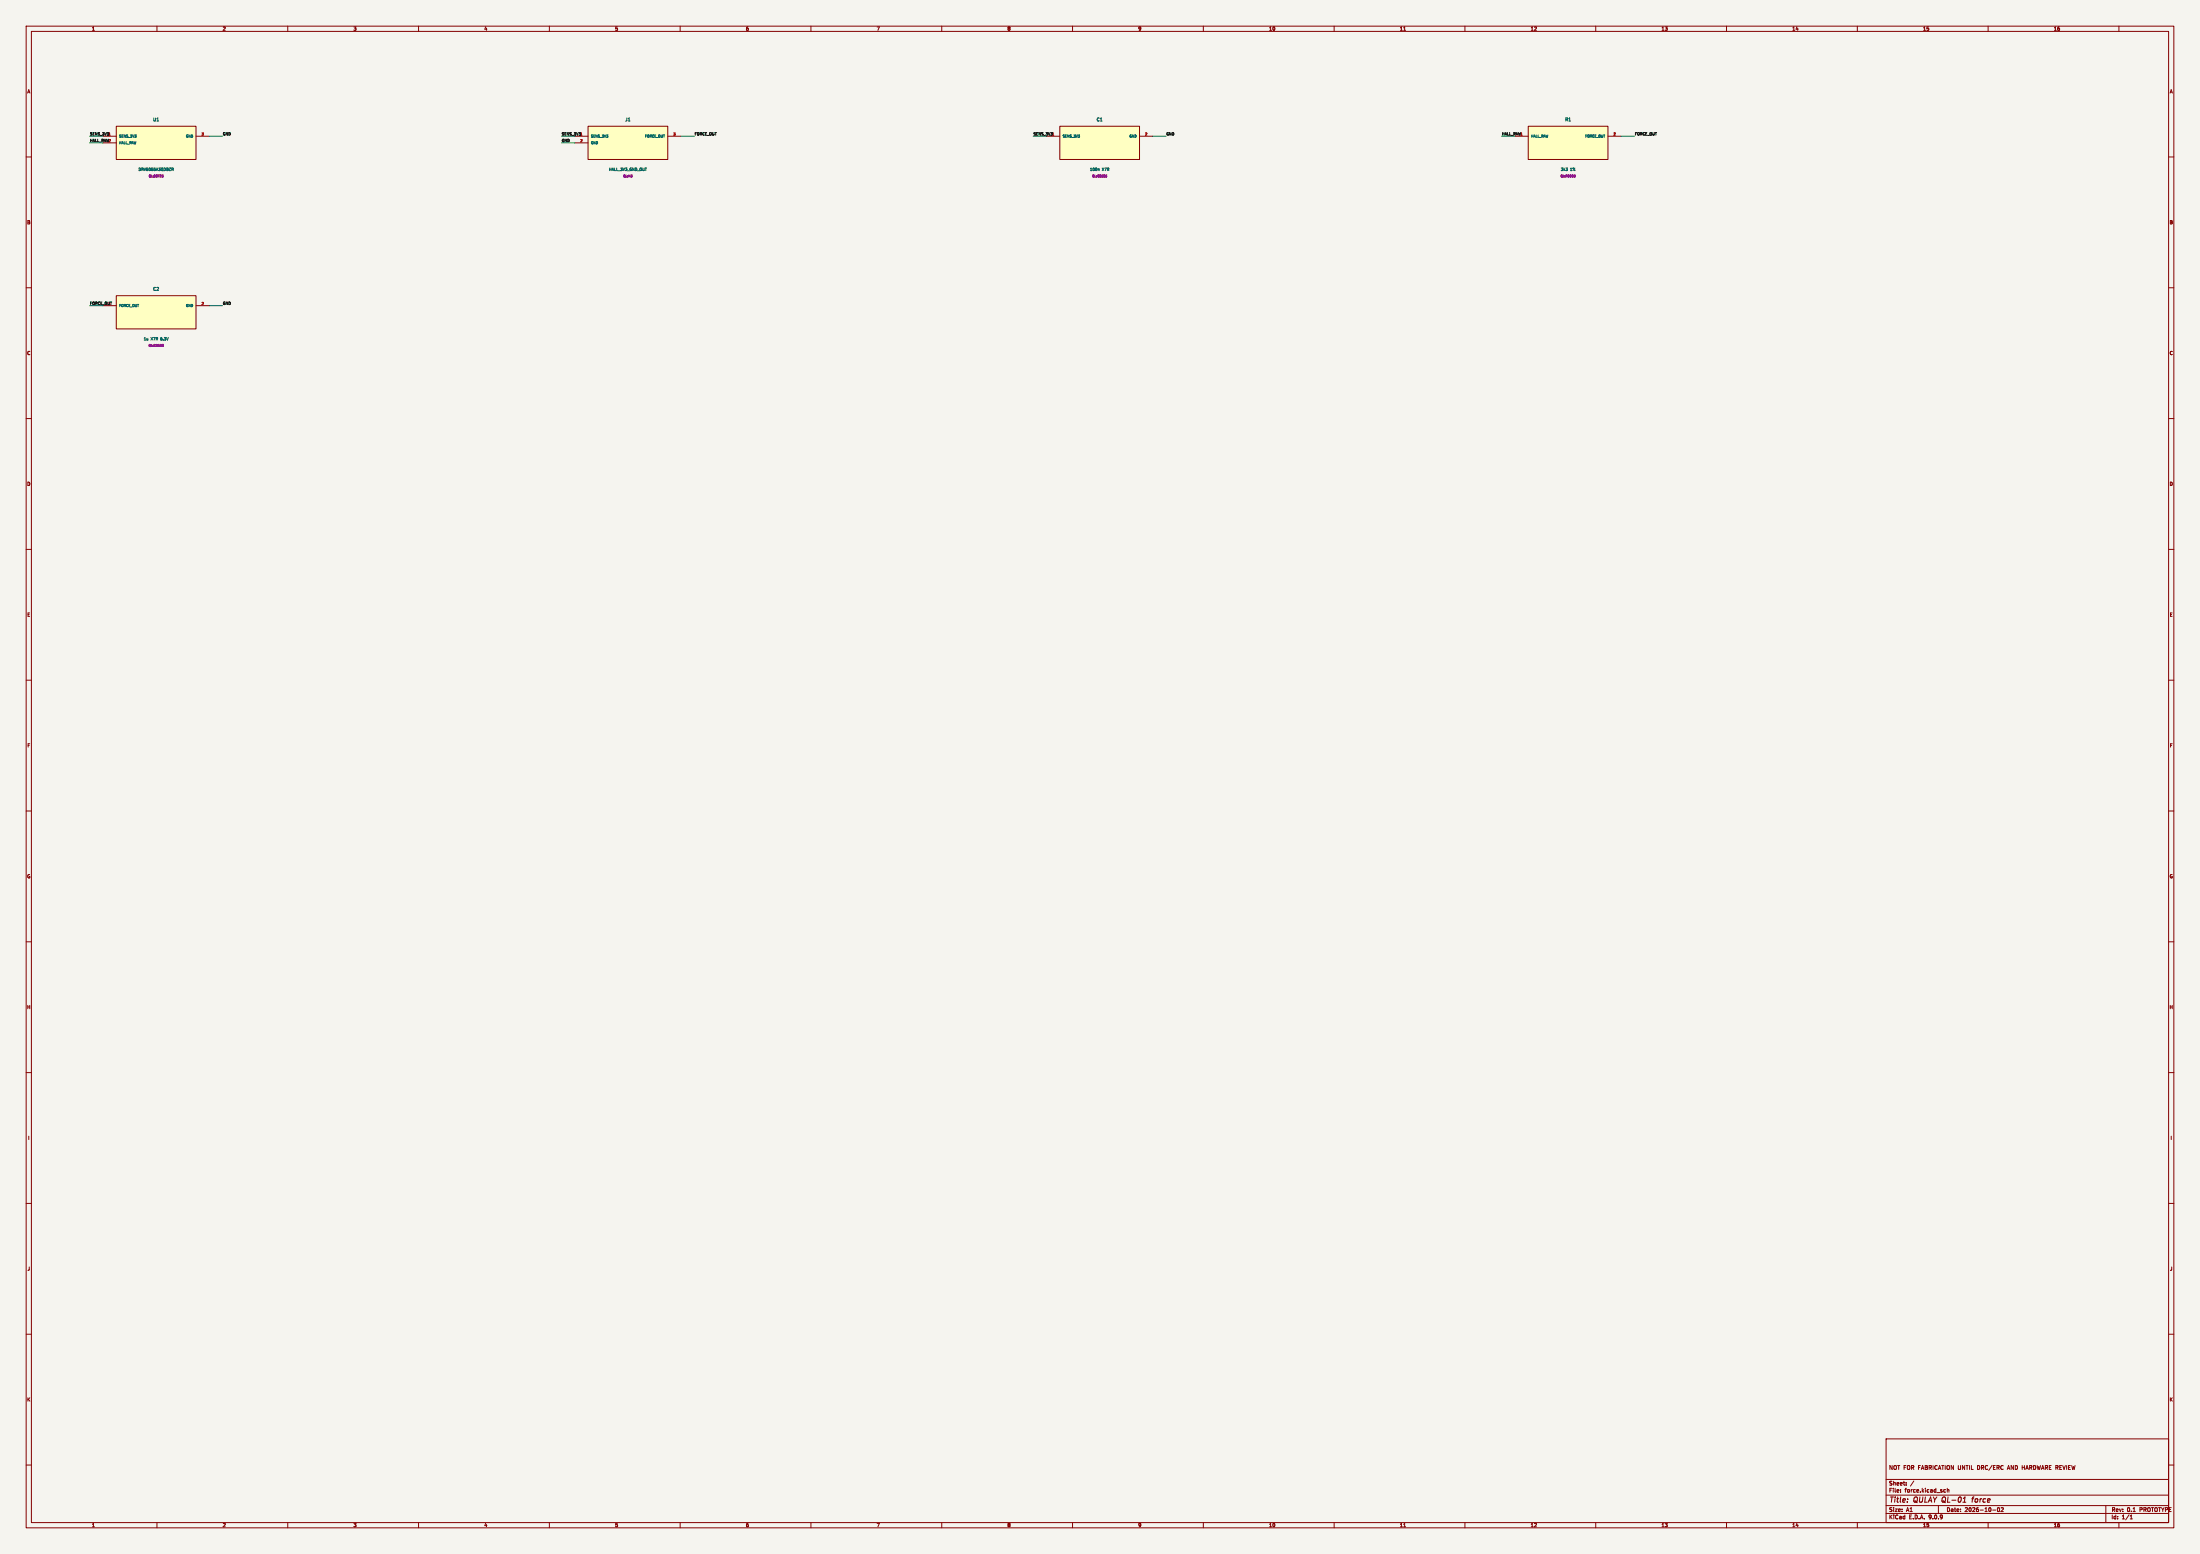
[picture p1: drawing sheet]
(kicad_sch (version 20231120) (generator "eeschema") (paper "A1")
   (title_block (title "QULAY QL-01 force") (date "2026-10-02") (rev "0.1 PROTOTYPE") (comment 1 "NOT FOR FABRICATION UNTIL DRC/ERC AND HARDWARE REVIEW"))
   (lib_symbols (symbol "QL:force_U1" (pin_names (offset 1)) (in_bom yes) (on_board yes)
    (property "Reference" "U1" (at 0 8.89 0) (effects (font (size 1.0 1.0))))
    (property "Value" "DRV5055A3QDBZR" (at 0 -8.89 0) (effects (font (size 1.0 1.0))))
    (symbol "force_U1_0_1" (rectangle (start -15.24 6.35) (end 15.24 -6.35) (stroke (width .254) (type default)) (fill (type background))))
    (symbol "force_U1_1_1" (pin power_in line (at -20.32 2.54 0) (length 5.08) (name "SENS_3V3" (effects (font (size 0.9 0.9)))) (number "1" (effects (font (size 0.9 0.9)))))(pin output line (at -20.32 -3.81e-16 0) (length 5.08) (name "HALL_RAW" (effects (font (size 0.9 0.9)))) (number "2" (effects (font (size 0.9 0.9)))))(pin power_in line (at 20.32 2.54 180) (length 5.08) (name "GND" (effects (font (size 0.9 0.9)))) (number "3" (effects (font (size 0.9 0.9)))))))(symbol "QL:force_J1" (pin_names (offset 1)) (in_bom yes) (on_board yes)
    (property "Reference" "J1" (at 0 8.89 0) (effects (font (size 1.0 1.0))))
    (property "Value" "HALL_3V3_GND_OUT" (at 0 -8.89 0) (effects (font (size 1.0 1.0))))
    (symbol "force_J1_0_1" (rectangle (start -15.24 6.35) (end 15.24 -6.35) (stroke (width .254) (type default)) (fill (type background))))
    (symbol "force_J1_1_1" (pin power_out line (at -20.32 2.54 0) (length 5.08) (name "SENS_3V3" (effects (font (size 0.9 0.9)))) (number "1" (effects (font (size 0.9 0.9)))))(pin power_out line (at -20.32 -3.81e-16 0) (length 5.08) (name "GND" (effects (font (size 0.9 0.9)))) (number "2" (effects (font (size 0.9 0.9)))))(pin input line (at 20.32 2.54 180) (length 5.08) (name "FORCE_OUT" (effects (font (size 0.9 0.9)))) (number "3" (effects (font (size 0.9 0.9)))))))(symbol "QL:force_C1" (pin_names (offset 1)) (in_bom yes) (on_board yes)
    (property "Reference" "C1" (at 0 8.89 0) (effects (font (size 1.0 1.0))))
    (property "Value" "100n X7R" (at 0 -8.89 0) (effects (font (size 1.0 1.0))))
    (symbol "force_C1_0_1" (rectangle (start -15.24 6.35) (end 15.24 -6.35) (stroke (width .254) (type default)) (fill (type background))))
    (symbol "force_C1_1_1" (pin passive line (at -20.32 2.54 0) (length 5.08) (name "SENS_3V3" (effects (font (size 0.9 0.9)))) (number "1" (effects (font (size 0.9 0.9)))))(pin passive line (at 20.32 2.54 180) (length 5.08) (name "GND" (effects (font (size 0.9 0.9)))) (number "2" (effects (font (size 0.9 0.9)))))))(symbol "QL:force_R1" (pin_names (offset 1)) (in_bom yes) (on_board yes)
    (property "Reference" "R1" (at 0 8.89 0) (effects (font (size 1.0 1.0))))
    (property "Value" "3k3 1%" (at 0 -8.89 0) (effects (font (size 1.0 1.0))))
    (symbol "force_R1_0_1" (rectangle (start -15.24 6.35) (end 15.24 -6.35) (stroke (width .254) (type default)) (fill (type background))))
    (symbol "force_R1_1_1" (pin passive line (at -20.32 2.54 0) (length 5.08) (name "HALL_RAW" (effects (font (size 0.9 0.9)))) (number "1" (effects (font (size 0.9 0.9)))))(pin passive line (at 20.32 2.54 180) (length 5.08) (name "FORCE_OUT" (effects (font (size 0.9 0.9)))) (number "2" (effects (font (size 0.9 0.9)))))))(symbol "QL:force_C2" (pin_names (offset 1)) (in_bom yes) (on_board yes)
    (property "Reference" "C2" (at 0 8.89 0) (effects (font (size 1.0 1.0))))
    (property "Value" "1u X7R 6.3V" (at 0 -8.89 0) (effects (font (size 1.0 1.0))))
    (symbol "force_C2_0_1" (rectangle (start -15.24 6.35) (end 15.24 -6.35) (stroke (width .254) (type default)) (fill (type background))))
    (symbol "force_C2_1_1" (pin passive line (at -20.32 2.54 0) (length 5.08) (name "FORCE_OUT" (effects (font (size 0.9 0.9)))) (number "1" (effects (font (size 0.9 0.9)))))(pin passive line (at 20.32 2.54 180) (length 5.08) (name "GND" (effects (font (size 0.9 0.9)))) (number "2" (effects (font (size 0.9 0.9)))))))) (symbol (lib_id "QL:force_U1") (at 59.69 54.61 0) (unit 1) (in_bom yes) (on_board yes) (dnp no)
    (property "Reference" "U1" (at 59.69 45.72 0) (effects (font (size 1.2 1.2))))
    (property "Value" "DRV5055A3QDBZR" (at 59.69 64.77 0) (effects (font (size 1 1))))
    (property "Footprint" "QL:SOT23" (at 59.69 67.31 0) (effects (font (size 0.8 0.8)))) (pin "1")(pin "2")(pin "3"))(symbol (lib_id "QL:force_J1") (at 240.03 54.61 0) (unit 1) (in_bom yes) (on_board yes) (dnp no)
    (property "Reference" "J1" (at 240.03 45.72 0) (effects (font (size 1.2 1.2))))
    (property "Value" "HALL_3V3_GND_OUT" (at 240.03 64.77 0) (effects (font (size 1 1))))
    (property "Footprint" "QL:H3" (at 240.03 67.31 0) (effects (font (size 0.8 0.8)))) (pin "1")(pin "2")(pin "3"))(symbol (lib_id "QL:force_C1") (at 420.37 54.61 0) (unit 1) (in_bom yes) (on_board yes) (dnp no)
    (property "Reference" "C1" (at 420.37 45.72 0) (effects (font (size 1.2 1.2))))
    (property "Value" "100n X7R" (at 420.37 64.77 0) (effects (font (size 1 1))))
    (property "Footprint" "QL:C0603" (at 420.37 67.31 0) (effects (font (size 0.8 0.8)))) (pin "1")(pin "2"))(symbol (lib_id "QL:force_R1") (at 599.44 54.61 0) (unit 1) (in_bom yes) (on_board yes) (dnp no)
    (property "Reference" "R1" (at 599.44 45.72 0) (effects (font (size 1.2 1.2))))
    (property "Value" "3k3 1%" (at 599.44 64.77 0) (effects (font (size 1 1))))
    (property "Footprint" "QL:R0603" (at 599.44 67.31 0) (effects (font (size 0.8 0.8)))) (pin "1")(pin "2"))(symbol (lib_id "QL:force_C2") (at 59.69 119.38 0) (unit 1) (in_bom yes) (on_board yes) (dnp no)
    (property "Reference" "C2" (at 59.69 110.49 0) (effects (font (size 1.2 1.2))))
    (property "Value" "1u X7R 6.3V" (at 59.69 129.54 0) (effects (font (size 1 1))))
    (property "Footprint" "QL:C0603" (at 59.69 132.08 0) (effects (font (size 0.8 0.8)))) (pin "1")(pin "2")) (wire (pts (xy 39.37 52.07) (xy 34.29 52.07)) (stroke (width 0) (type default)))(label "SENS_3V3" (at 34.29 52.07 180) (effects (font (size 1 1)) (justify left bottom)))(wire (pts (xy 39.37 54.61) (xy 34.29 54.61)) (stroke (width 0) (type default)))(label "HALL_RAW" (at 34.29 54.61 180) (effects (font (size 1 1)) (justify left bottom)))(wire (pts (xy 80.01 52.07) (xy 85.09 52.07)) (stroke (width 0) (type default)))(label "GND" (at 85.09 52.07 0) (effects (font (size 1 1)) (justify left bottom)))(wire (pts (xy 219.71 52.07) (xy 214.63 52.07)) (stroke (width 0) (type default)))(label "SENS_3V3" (at 214.63 52.07 180) (effects (font (size 1 1)) (justify left bottom)))(wire (pts (xy 219.71 54.61) (xy 214.63 54.61)) (stroke (width 0) (type default)))(label "GND" (at 214.63 54.61 180) (effects (font (size 1 1)) (justify left bottom)))(wire (pts (xy 260.35 52.07) (xy 265.43 52.07)) (stroke (width 0) (type default)))(label "FORCE_OUT" (at 265.43 52.07 0) (effects (font (size 1 1)) (justify left bottom)))(wire (pts (xy 400.05 52.07) (xy 394.97 52.07)) (stroke (width 0) (type default)))(label "SENS_3V3" (at 394.97 52.07 180) (effects (font (size 1 1)) (justify left bottom)))(wire (pts (xy 440.69 52.07) (xy 445.77 52.07)) (stroke (width 0) (type default)))(label "GND" (at 445.77 52.07 0) (effects (font (size 1 1)) (justify left bottom)))(wire (pts (xy 579.12 52.07) (xy 574.04 52.07)) (stroke (width 0) (type default)))(label "HALL_RAW" (at 574.04 52.07 180) (effects (font (size 1 1)) (justify left bottom)))(wire (pts (xy 619.76 52.07) (xy 624.84 52.07)) (stroke (width 0) (type default)))(label "FORCE_OUT" (at 624.84 52.07 0) (effects (font (size 1 1)) (justify left bottom)))(wire (pts (xy 39.37 116.84) (xy 34.29 116.84)) (stroke (width 0) (type default)))(label "FORCE_OUT" (at 34.29 116.84 180) (effects (font (size 1 1)) (justify left bottom)))(wire (pts (xy 80.01 116.84) (xy 85.09 116.84)) (stroke (width 0) (type default)))(label "GND" (at 85.09 116.84 0) (effects (font (size 1 1)) (justify left bottom))))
